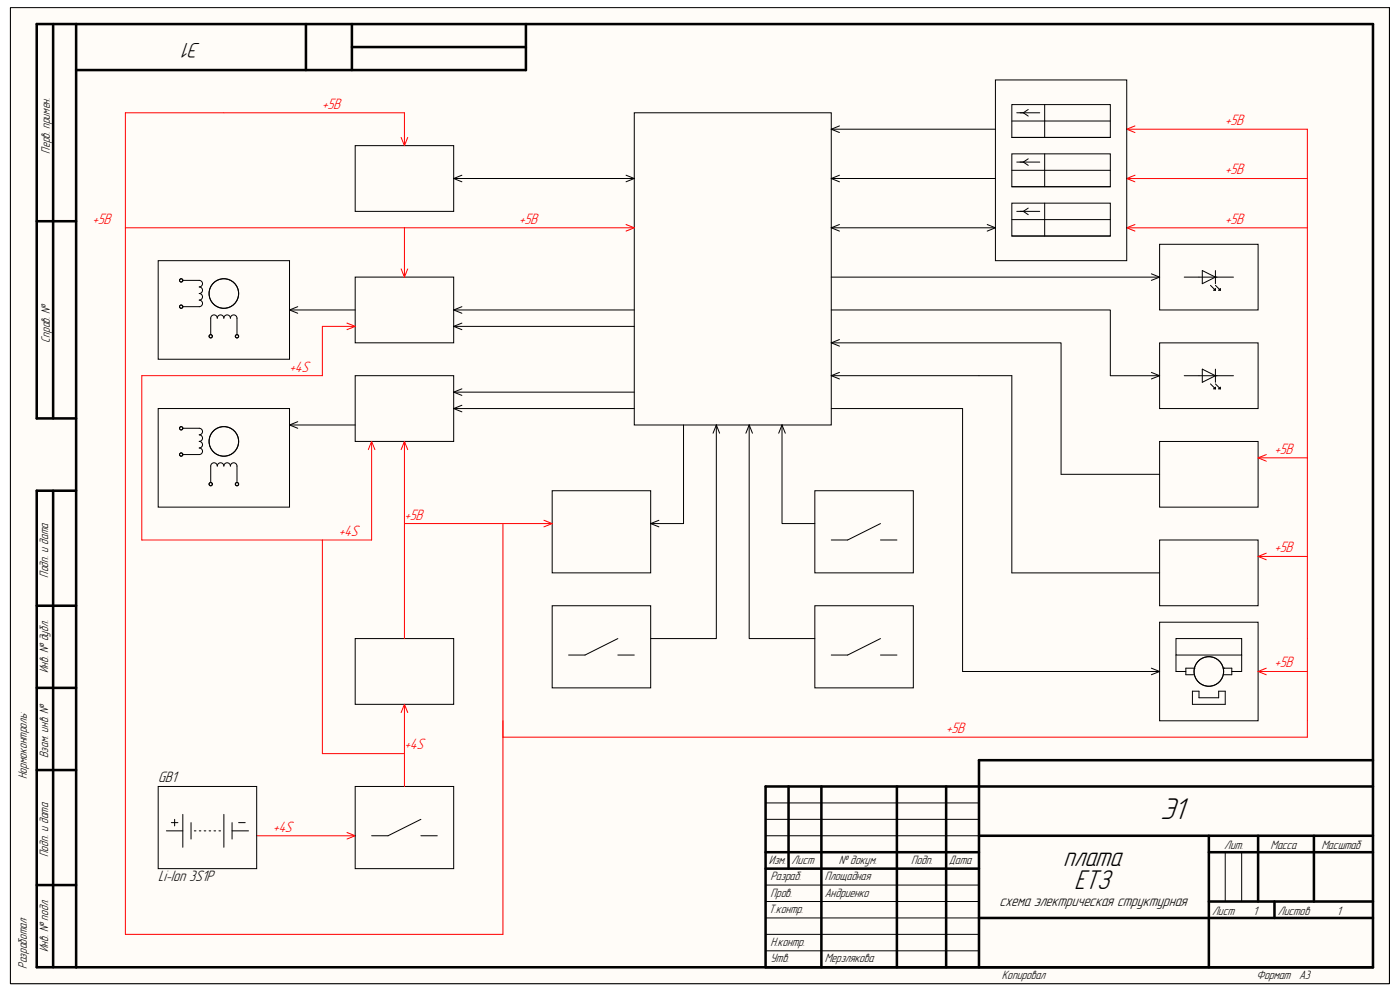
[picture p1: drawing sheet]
<svg xmlns="http://www.w3.org/2000/svg" width="420mm" height="297mm" viewBox="0 0 420 297" stroke-linecap="round" stroke-linejoin="round" font-family="sans-serif">
<path d="M3.1 2.3h413.7v292.5h-413.7z" fill-rule="evenodd" fill="#fffcf8"/>
<path d="M3.1 2.3h413.7v292.5h-413.7z" fill="none" stroke="#000" stroke-width=".3"/>
<path d="M3.1 2.3h413.7v292.5h-413.7z" fill-rule="evenodd" fill="#fffcf8"/>
<g fill="none" stroke="#000" stroke-width=".3">
<path d="M3.1 2.3h413.7v292.5h-413.7zM190.3 33.8h59.1v93.6h-59.1zM249.4 38.7l2.4 1M249.4 38.7h49.2M251.8 37.7l-2.4 1M298.6 24h39.4v54.1h-39.4zM303.5 31.3h29.6v9.9h-29.6zM303.5 36.3h29.6M305 33.8h6.9M308.5 32.8l-1.5 1 1.5 1M313.4 31.3v9.9M106.6 43.7h29.5v19.7h-29.5z"/>
<path d="M136.1 53.5h54.2M136.1 53.5l2.5 1M138.6 52.5l-2.5 1M187.8 52.5l2.5 1M190.3 53.5l-2.5 1M249.4 53.5l2.4 1M249.4 53.5h49.2M251.8 52.5l-2.4 1M303.5 46.1h29.6v9.9h-29.6zM303.5 41.2h29.6M303.5 51h29.6M303.5 56h29.6"/>
<path d="M305 48.6h6.9M308.5 47.6l-1.5 1 1.5 1M313.4 46.1v9.9M47.5 78.1h39.4v29.6h-39.4zM249.4 68.3l2.4 1M249.4 68.3h49.2M251.8 67.3l-2.4 1M296.2 67.3l2.4 1M298.6 68.3l-2.4 1M303.5 60.9h29.6v9.8h-29.6zM303.5 65.8h29.6M303.5 70.7h29.6"/>
<path d="M305 63.4h6.9M308.5 62.4l-1.5 1 1.5 .9M313.4 60.9v9.8M347.9 73.2h29.5v19.7h-29.5zM54.8 84h5a.99 .99 0 0 1 1 1 .99 .99 0 0 1-1 1 .99 .99 0 0 1 1 1 .99 .99 0 0 1-1 1 .98 .98 0 0 1 1 1 .98 .98 0 0 1-1 .9 .99 .99 0 0 1 1 1 .99 .99 0 0 1-1 1h-5M86.9 92.9h19.7M86.9 92.9l2.4 1M89.3 91.9l-2.4 1M106.6 83h29.5v19.7h-29.5zM136.1 92.9l2.5 1M136.1 97.8l2.5 1M136.1 92.9h54.2"/>
<path d="M136.1 97.8h54.2M138.6 91.9l-2.5 1M138.6 96.8l-2.5 1M249.4 83.1h98.5M249.4 92.9h83.7v19.7h14.8M345.4 82.1l2.5 1M347.9 83.1l-2.5 .9M355.3 83.1h14.7M360.7 81.1l3.9 2-3.9 1.9zM363.1 85.5l1.5 1.5M364.1 87l.5-.5v.5zM364.6 81.1v3.9"/>
<path d="M364.6 85.5l1.5 1.5M365.6 87l.5-.5v.5zM63.2 100.3v-4.9a.98 .98 0 0 1 1-1 .98 .98 0 0 1 1 1 .98 .98 0 0 1 1-1 .98 .98 0 0 1 1 1 .98 .98 0 0 1 .9-1 .98 .98 0 0 1 1 1 .99 .99 0 0 1 1-1 .99 .99 0 0 1 1 1v4.9M106.6 112.6h29.5v19.7h-29.5zM136.1 117.5l2.5 1M136.1 117.5h54.2M138.6 116.5l-2.5 1M249.4 102.8h68.9v39.3l29.6 .1M249.4 112.6h54.1v59.1h44.4M249.4 102.8l2.4 .9M249.4 112.6l2.4 1M251.8 101.8l-2.4 1"/>
<path d="M251.8 111.6l-2.4 1M345.4 111.6l2.5 1M347.9 102.8h29.5v19.6h-29.5zM347.9 112.6l-2.5 1M355.3 112.6h14.7M360.7 110.6l3.9 2-3.9 2zM363.1 115.1l1.5 1.4M364.1 116.5l.5-.4v.4zM364.6 110.6v4M364.6 115.1l1.5 1.4M365.6 116.5l.5-.4v.4zM47.5 122.4h39.4v29.6h-39.4z"/>
<path d="M54.8 128.4h5a.98 .98 0 0 1 1 .9 .98 .98 0 0 1-1 1 .98 .98 0 0 1 1 1 .98 .98 0 0 1-1 1 .98 .98 0 0 1 1 1 .98 .98 0 0 1-1 1 .99 .99 0 0 1 1 .9 .99 .99 0 0 1-1 1h-5M86.9 127.4h19.7M86.9 127.4l2.4 1M89.3 126.4l-2.4 1M136.1 122.4l2.5 1M136.1 122.4h54.2M138.6 121.5l-2.5 .9M205.1 127.4v29.5h-9.9M214.9 127.4v64h-19.7M214.9 127.4l1 2.4M214.9 127.4l-1 2.4M224.7 127.4v64h19.7"/>
<path d="M224.7 127.4l1 2.4M224.7 127.4l-.9 2.4M234.6 127.4l1 2.4M234.6 127.4l-1 2.4M234.6 127.4v29.5h9.8M249.4 122.4h39.4v78.9h59.1M347.9 132.3h29.5v19.7h-29.5zM63.2 144.6v-4.9a.98 .98 0 0 1 1-1 .98 .98 0 0 1 1 1 .98 .98 0 0 1 1-1 .98 .98 0 0 1 1 1 .98 .98 0 0 1 .9-1 .98 .98 0 0 1 1 1 .99 .99 0 0 1 1-1 .99 .99 0 0 1 1 1v4.9M165.7 147.1h29.5v24.6h-29.5zM195.2 156.9l2.5 1M197.7 155.9l-2.5 1M244.4 147.1h29.6v24.6h-29.6z"/>
<path d="M264.1 156.9l-9.8 4.9h-4.9M264.1 161.8h5M347.9 161.8h29.5v19.7h-29.5zM106.6 191.4h29.5v19.7h-29.5zM165.7 181.5h29.5v24.7h-29.5zM185.3 191.4l-9.8 4.9h-4.9M185.3 196.3h5M244.4 181.5h29.6v24.7h-29.6zM264.1 191.4l-9.8 4.9h-4.9M264.1 196.3h5M347.9 186.5h29.5v29.5h-29.5zM352.8 191.4h19.7v4.9h-19.7z"/>
<path d="M352.8 196.3v5h2.9M372.5 196.3v5h-3M345.4 200.3l2.5 1M347.9 201.3l-2.5 .9M357.7 207.2h2v1.9h5.9v-1.9h2v3.9h-9.9zM358.2 200.3h.1M358.2 200.3h-2.5v1.9h2.5M367.1 200.3h.1M367.1 200.3h2.4v1.9h-2.4M47.5 235.7h29.5v24.6h-29.5zM106.6 235.7h29.5v24.6h-29.5zM49.9 249h4.9"/>
<path d="M51.4 246.5h2M52.4 245.6v1.9M54.8 244.1v9.8M57.3 246.5v5M58.3 249h.5M59.8 249h.5M61.2 249h.5M62.7 249h.5M64.2 249h.5M65.7 249h.5M67.2 244.1v9.8M69.6 249h4.9"/>
<path d="M69.6 246.5v5M71.6 246.5h2M126.3 245.6l-9.9 4.9h-4.9M126.3 250.5h4.9M229.7 250.5h64M229.7 245.6h64M229.7 240.6h64M367.6 255.4v14.8M372.5 255.4v14.8M229.7 275.1h64M229.7 270.2h64M229.7 265.3h64"/>
<path d="M229.7 285h64M229.7 280h64"/>
<circle cx="54.4" cy="91.9" r=".49"/>
<circle cx="54.4" cy="84" r=".49"/>
<circle cx="67.2" cy="88" r="4.4"/>
<circle cx="63.2" cy="100.8" r=".49"/>
<circle cx="71.1" cy="100.8" r=".49"/>
<circle cx="54.4" cy="128.4" r=".49"/>
<circle cx="54.4" cy="136.2" r=".49"/>
<circle cx="67.2" cy="132.3" r="4.4"/>
<circle cx="63.2" cy="145.1" r=".49"/>
<circle cx="71.1" cy="145.1" r=".49"/>
<circle cx="362.6" cy="201.2" r="4.4"/>
<circle cx="362.6" cy="201.3" r="4.4"/>
</g>
<g fill="none" stroke="#000" stroke-width=".76">
<path d="M15.9 7.2v118.2M22.8 7.2v282.7M91.8 7.2v13.8M105.6 7.2v13.8M105.6 14.1h52.2M157.8 7.2v13.8h-135M11 66.3h11.8M22.8 125.4h-11.8v-118.2h400.9v282.7h-400.9v-142.8h11.8M15.9 147.1v142.8M11 181.5h11.8M11 206.2h11.8M11 230.8h11.8"/>
<path d="M236.6 235.7v24.6M246.4 235.7v54.2M269.1 235.7v54.2M283.8 235.7v54.2M411.9 235.7h-182.2v54.2M411.9 227.8h-118.2v62.1M229.7 255.4h64M293.7 250.5h118.2M362.6 255.4h49.3M362.6 250.5v39.4M377.4 250.5v19.7M394.2 250.5v19.7"/>
<path d="M11 265.3h11.8M229.7 260.3h64M293.7 275.1h118.2M362.6 270.2h49.3M382.3 270.2v4.9"/>
</g>
<g fill="none" stroke="#f00" stroke-width=".3">
<path d="M37.6 33.8h83.7v9.9M37.6 33.8v246.2h113.3v-123.1M338 38.7h54.2v182.2h-241.3M338 38.7l2.5 1M340.5 37.7l-2.5 1M120.3 41.2l1 2.5M122.3 41.2l-1 2.5M338 53.5l2.5 1M338 53.5h54.2M340.5 52.5l-2.5 1M37.6 68.3h152.7M121.3 68.3v14.7"/>
<path d="M187.8 67.3l2.5 1M190.3 68.3l-2.5 1M338 68.3l2.5 1M338 68.3h54.2M340.5 67.3l-2.5 1M104.1 96.8l2.5 1M106.6 97.8h-9.9v14.8h-54.2v49.2h69v-29.5M106.6 97.8l-2.5 1M120.3 80.6l1 2.4M122.3 80.6l-1 2.4M111.5 132.3l1 2.5M111.5 132.3l-1 2.5"/>
<path d="M121.3 132.3v59.1M121.3 132.3l1 2.5M121.3 132.3l-1 2.5M377.4 137.2l2.5 1M377.4 137.2h14.8M379.9 136.2l-2.5 1M121.3 156.9h44.4M163.2 155.9l2.5 1M165.7 156.9l-2.5 1M96.7 161.9v64h24.6M377.4 166.8l2.5 1M377.4 166.8h14.8"/>
<path d="M379.9 165.8l-2.5 1M121.3 211.1v24.6M121.3 211.1l1 2.5M121.3 211.1l-1 2.5M377.4 201.3l2.5 .9M377.4 201.3h14.8M379.9 200.3l-2.5 1M77 250.5h29.6M104.1 249.5l2.5 1M106.6 250.5l-2.5 1"/>
</g>
<text font-size="9.6" x="348.1" y="245.6">Э1</text>
<g font-size="8.6">
<text x="318.9" y="259.6">плата</text>
<text x="322.2" y="266.5">ЕТЗ</text>
</g>
<text font-size="6.7" x="60.2" y="12.8" transform="rotate(-180 60.2 12.8)">Э1</text>
<g font-size="4.8" fill="#f00">
<text x="96.7" y="32.6">+5В</text>
<text x="367.5" y="37.5">+5В</text>
<text x="367.5" y="52.3">+5В</text>
<text x="27.8" y="67.1">+5В</text>
<text x="155.8" y="67.1">+5В</text>
<text x="367.5" y="67.1">+5В</text>
<text x="86.9" y="111.4">+4S</text>
<text x="382.3" y="136">+5В</text>
<text x="121.3" y="155.7">+5В</text>
<text x="101.6" y="160.6">+4S</text>
<text x="382.3" y="165.5">+5В</text>
<text x="382.3" y="200">+5В</text>
<text x="283.8" y="219.7">+5В</text>
<text x="121.3" y="224.6">+4S</text>
<text x="81.9" y="249.3">+4S</text>
</g>
<g font-size="4.8">
<text x="47.5" y="234.5">GB1</text>
<text x="47.5" y="264">Li-Ion 3S1P</text>
<text x="299.8" y="271.4">схема электрическая структурная</text>
</g>
<g font-size="3.8">
<text x="15" y="46" transform="rotate(-90 15 46)">Перв. примен.</text>
<text x="15" y="102.7" transform="rotate(-90 15 102.7)">Справ. №</text>
<text x="14.5" y="173.1" transform="rotate(-90 14.5 173.1)">Подп. и дата</text>
<text x="14.5" y="201.7" transform="rotate(-90 14.5 201.7)">Инв. № дубл.</text>
<text x="14.5" y="227.2" transform="rotate(-90 14.5 227.2)">Взам. инв. №</text>
<text x="8.1" y="233.5" transform="rotate(-90 8.1 233.5)">Нормоконтроль:</text>
<text x="14.5" y="256.9" transform="rotate(-90 14.5 256.9)">Подп. и дата</text>
<text x="367.2" y="254.4">Лит.</text>
<text x="381.2" y="254.4">Масса</text>
<text x="396.5" y="254.4">Масштаб</text>
<text x="230.6" y="258.9">Изм.</text>
<text x="231.1" y="263.8">Разраб.</text>
<text x="237.5" y="258.9">Лист</text>
<text x="247.4" y="263.8">Площадная</text>
<text x="251.6" y="258.9">№ докум.</text>
<text x="273.3" y="258.9">Подп.</text>
<text x="284.7" y="258.9">Дата</text>
<text x="231.1" y="268.7">Пров.</text>
<text x="247.4" y="268.7">Андриенко</text>
<text x="230.6" y="273.6">Т.контр.</text>
<text x="363.6" y="274.1">Лист</text>
<text x="375.9" y="274.1">1</text>
<text x="383.3" y="274.1">Листов</text>
<text x="401" y="274.1">1</text>
<text x="14.5" y="285.4" transform="rotate(-90 14.5 285.4)">Инв. № подл.</text>
<text x="231.1" y="283.5">Н.контр.</text>
<text x="8.1" y="290.4" transform="rotate(-90 8.1 290.4)">Разработал:</text>
<text x="231.1" y="288.4">Утв.</text>
<text x="247.4" y="288.4">Мерзлякова</text>
<text x="300.6" y="293.3">Копировал</text>
<text x="376.9" y="293.3">Формат</text>
<text x="389.7" y="293.3">А3</text>
</g>
</svg>
